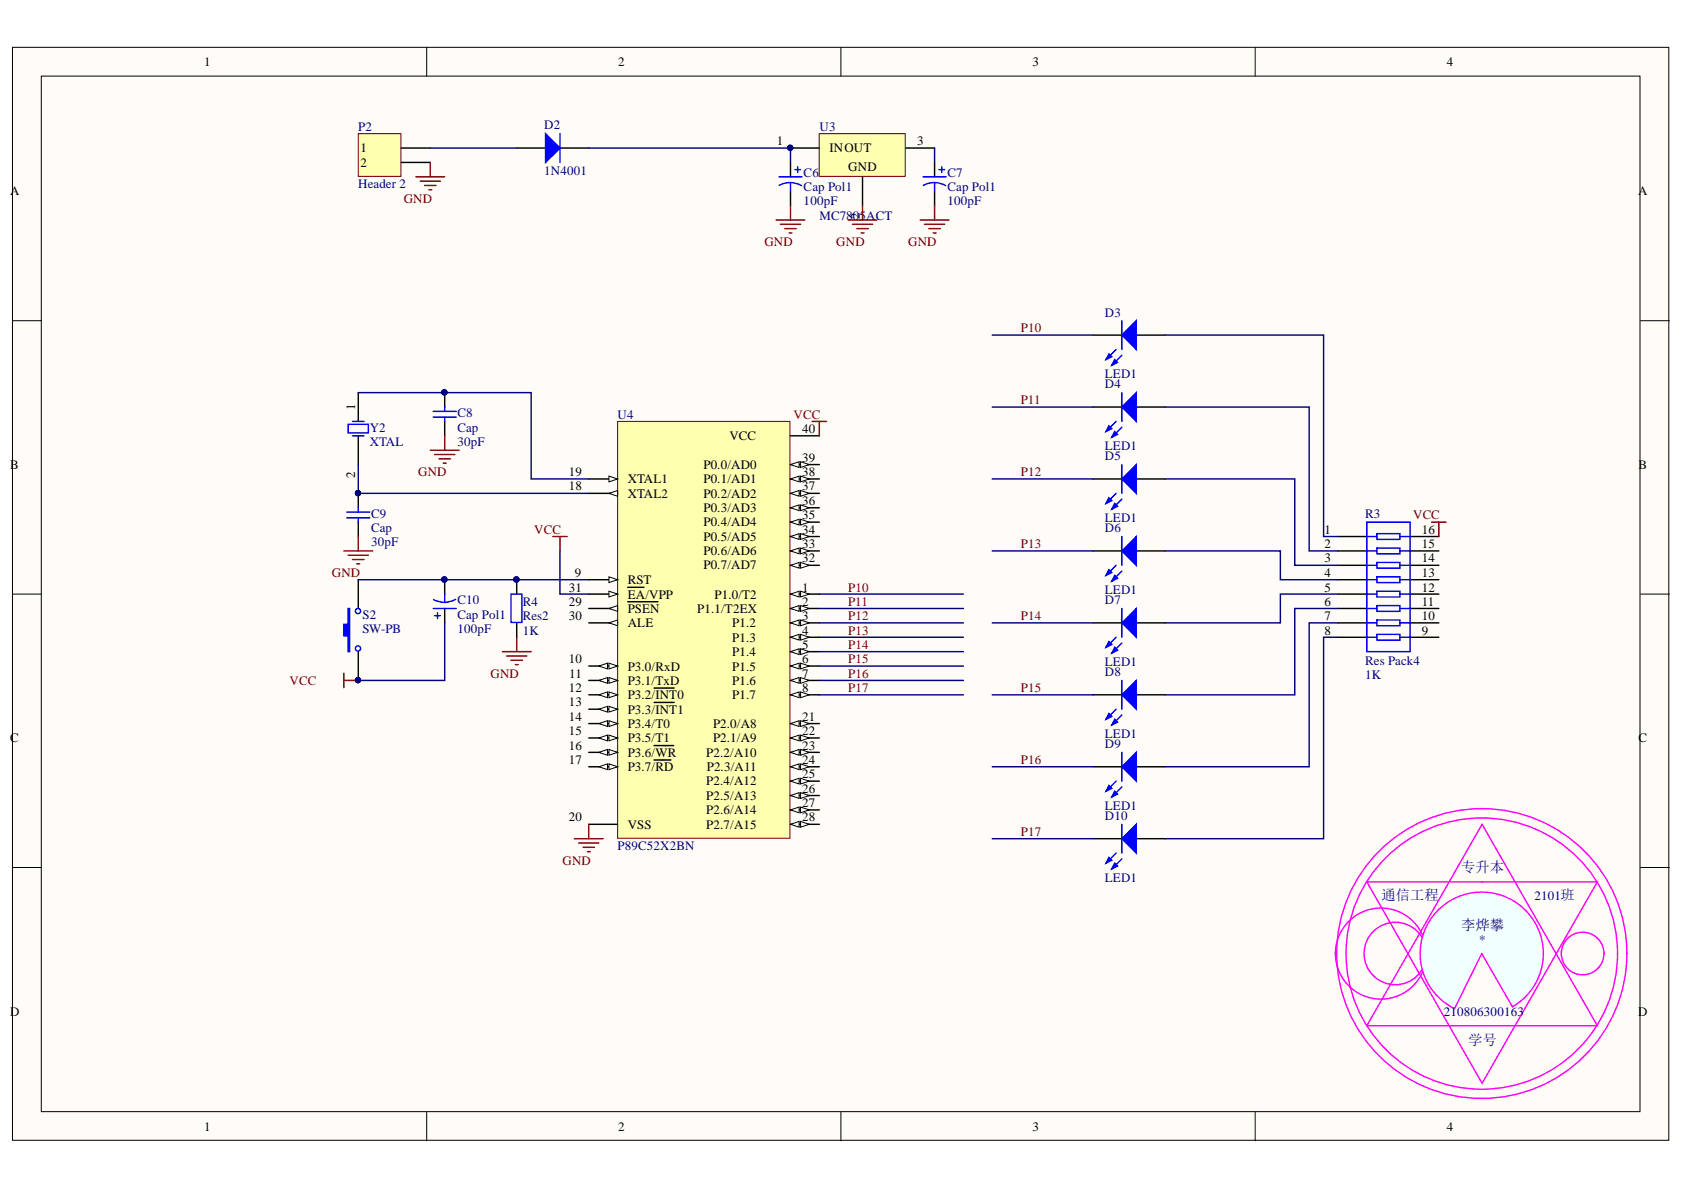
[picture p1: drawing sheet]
# Altium project 通信工程(专升本)2101-210806300163-李烨攀-单片机控制流水灯电路.PrjPcb
1 sheet, 21 parts. Net scope: global (net labels, ports and power ports of the same name join across sheets).
Board files: 通信工程(专升本)2101-210806300163-李烨攀-单片机控制流水灯电路.PcbDoc, 单片机控制流水灯电路.PcbDoc

## Sheet 通信工程(专升本)2101-210806300163-李烨攀-单片机控制流水灯电路.SchDoc
size A4

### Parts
C6  Cap Pol1  value 100pF  [RB7.6-15]
C7  Cap Pol1  value 100pF  [RB7.6-15]
C8  Cap  value 30pF  [RAD-0.3]
C9  Cap  value 30pF  [RAD-0.3]
C10  Cap Pol1  value 100pF  [RB7.6-15]
D2  1N4001  [DO-41]
D3  LED1  [LED-1]
D4  LED1  [LED-1]
D5  LED1  [LED-1]
D6  LED1  [LED-1]
D7  LED1  [LED-1]
D8  LED1  [LED-1]
D9  LED1  [LED-1]
D10  LED1  [LED-1]
P2  Header 2  [HDR1X2]
R3  Res Pack4  value 1K  [SSOP16_N]
R4  Res2  value 1K  [AXIAL-0.4]
S2  SW-PB  [SPST-2]
U3  MC7805ACT  [221A-04]
U4  P89C52X2BN  [SOT129-1]
Y2  XTAL  [R38]

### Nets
GND: C6.2 C7.2 C8.1 C9.1 P2.2 R4.1 U3.2(GND) U4.20(VSS)
VCC: C10.1 R3.16 S2.1 U4.31(~{EA}/VPP) U4.40(VCC)
P10: D3.2(K) U4.1(P1.0/T2)
P11: D4.2(K) U4.2(P1.1/T2EX)
P12: D5.2(K) U4.3(P1.2)
P13: D6.2(K) U4.4(P1.3)
P14: D7.2(K) U4.5(P1.4)
P15: D8.2(K) U4.6(P1.5)
P16: D9.2(K) U4.7(P1.6)
P17: D10.2(K) U4.8(P1.7)
NetC6_1: C6.1 D2.2(K) U3.1(IN)
NetC7_1: C7.1 U3.3(OUT)
NetC8_2: C8.2 U4.19(XTAL1) Y2.1(OSC1)
NetC9_2: C9.2 U4.18(XTAL2) Y2.2(OSC2)
NetC10_2: C10.2 R4.2 S2.2 U4.9(RST)
NetD2_1: D2.1(A) P2.1
NetD3_1: D3.1(A) R3.1
NetD4_1: D4.1(A) R3.2
NetD5_1: D5.1(A) R3.3
NetD6_1: D6.1(A) R3.4
NetD7_1: D7.1(A) R3.5
NetD8_1: D8.1(A) R3.6
NetD9_1: D9.1(A) R3.7
NetD10_1: D10.1(A) R3.8

Not connected (* = marked no-connect by the designer): R3 9 10 11 12 13 14 15; U4 10(P3.0/RxD) 11(P3.1/TxD) 12(P3.2/~{INT}0) 13(P3.3/~{INT}1) 14(P3.4/T0) 15(P3.5/T1) 16(P3.6/~{WR}) 17(P3.7/~{RD}) 21(P2.0/A8) 22(P2.1/A9) 23(P2.2/A10) 24(P2.3/A11) 25(P2.4/A12) 26(P2.5/A13) 27(P2.6/A14) 28(P2.7/A15) 29(~{PSEN}) 30(ALE) 32(P0.7/AD7) 33(P0.6/AD6) 34(P0.5/AD5) 35(P0.4/AD4) 36(P0.3/AD3) 37(P0.2/AD2) 38(P0.1/AD1) 39(P0.0/AD0)
